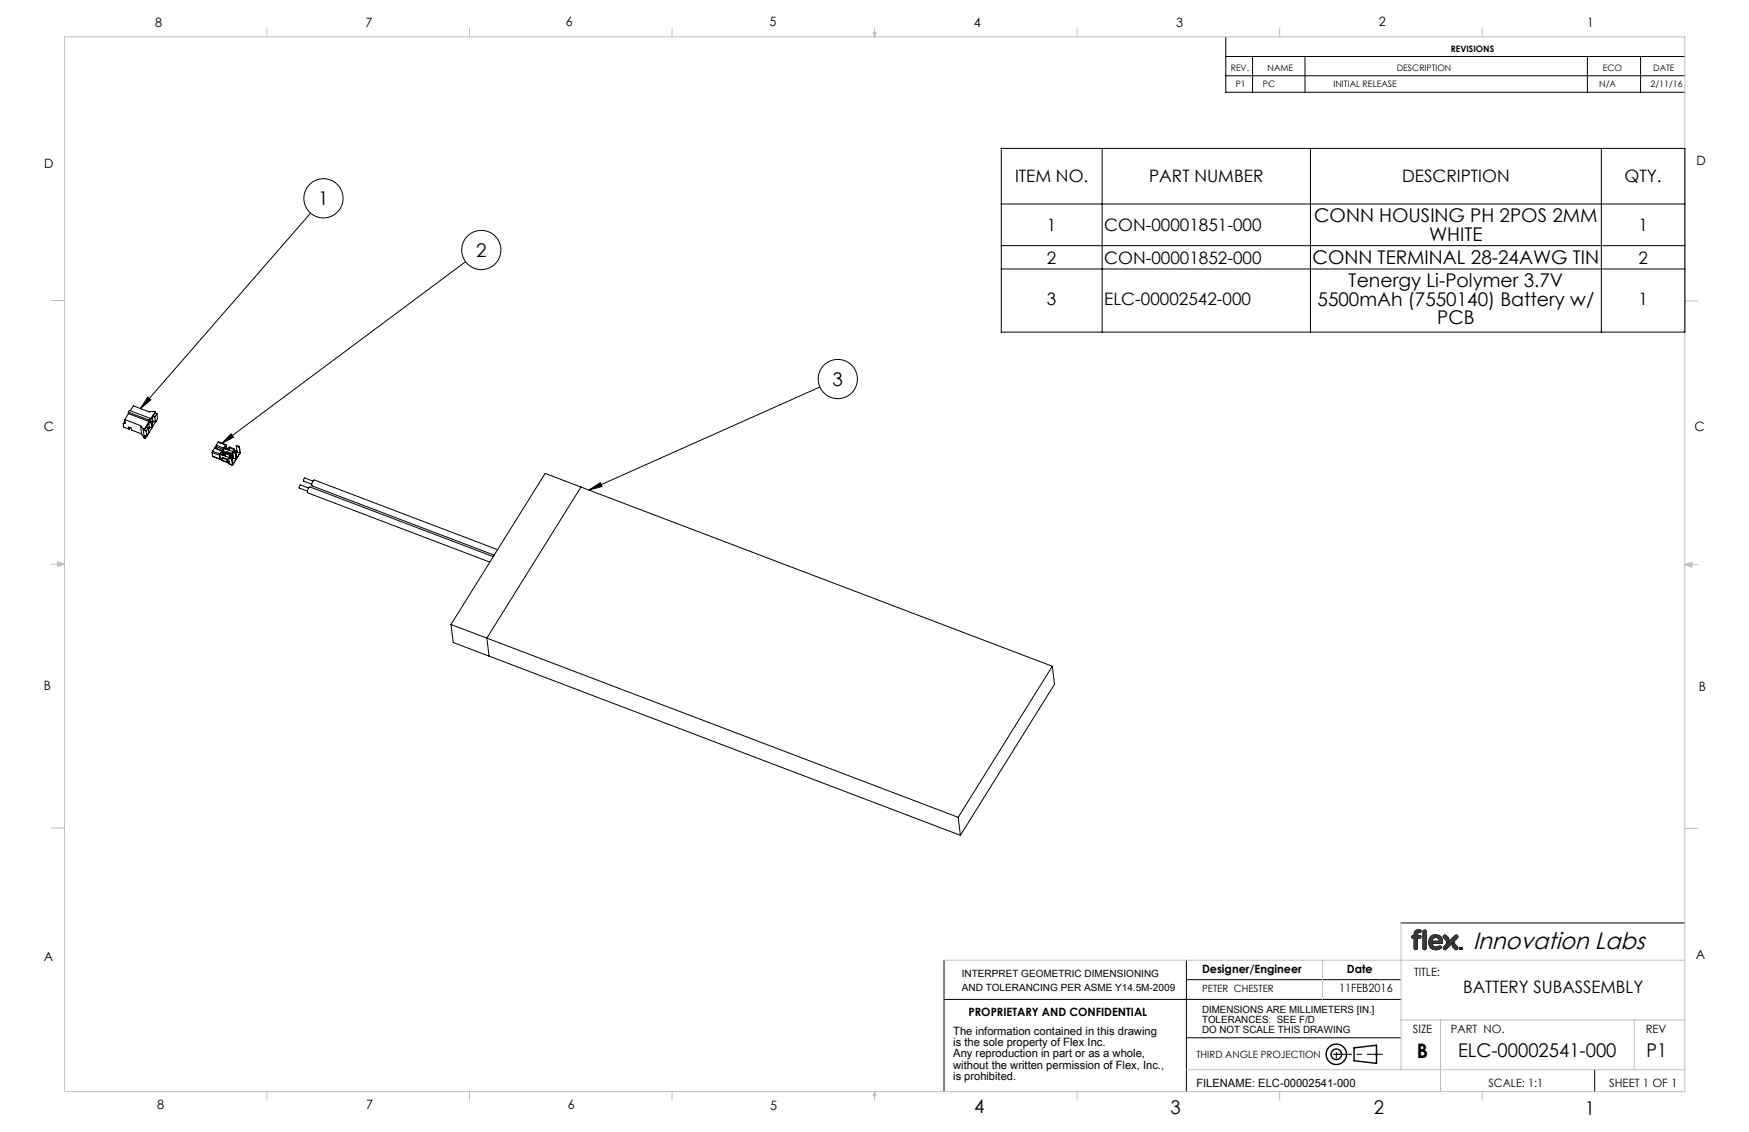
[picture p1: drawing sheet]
<svg xmlns="http://www.w3.org/2000/svg" width="432mm" height="279mm" viewBox="0 0 432 279" stroke-linecap="round" stroke-linejoin="round" font-family="sans-serif">
<g fill="none" stroke="#000" stroke-width=".35">
<path d="M334.3 258.6l5.5-.6v4.5l-5.5-.7z"/>
<circle cx="329.9" cy="260.2" r="1.3"/>
<circle cx="329.9" cy="260.2" r="2.52"/>
</g>
<g fill="none" stroke="#191924" stroke-width=".25">
<path d="M349.1 230.6v.3l-.5 .1-.1 .2 .1 .3 .5 .1v2.4l.4 .4 .4-.4v-2.4l.8-.1 .2-.3-.4-.3h-.6v-.2M350.9 229.9l-.2 .2-.7 .2-.1 .4M350.9 229.9l-.3 .3h-.5l-.2 .5M350.9 229.9a.99 .99 0 0 0-1.2-.3 .99 .99 0 0 0-.6 1M351.5 229.6h.4l.2 .3v4.1l-.4 .4-.4-.4v-4.1zM352.7 232.6a1.77 1.77 0 0 0 1.2 1.7 1.77 1.77 0 0 0 1.9-.5l-.1-.3M352.7 232.6a1.76 1.76 0 0 0 1.2 1.7 1.76 1.76 0 0 0 2-.5l-.2-.3M352.7 232.5v.1M353.3 231a1.77 1.77 0 0 1 2-.1 1.77 1.77 0 0 1 .9 1.7 1.72 1.72 0 0 0-1.7-1.9 1.72 1.72 0 0 0-1.8 1.8l.1-.7zM353.6 232.3a.87 .87 0 0 1 .9-.9 .87 .87 0 0 1 .8 .9M353.6 232.3a.88 .88 0 0 1 .9-.9 .88 .88 0 0 1 .8 .9M353.6 232.3h1.7"/>
<path d="M353.6 232.9a1.11 1.11 0 0 0 .8 .9 1.11 1.11 0 0 0 1.2-.4l.1 .1M353.6 232.9a.92 .92 0 0 0 .5 .9 .92 .92 0 0 0 1-.2l.3-.2 .3 .1M356.2 232.6l-.3 .3h-2.3M356.4 234.3h.6M356.4 233.7v.6M357 232.1l.1 .4M357 232.1l.2 .5M357 232.1l-.7-.9 .4-.4a1.38 1.38 0 0 1 1 1l-.5 .8M357.1 232.5v.1M357.1 232.6h.1M359.1 232.6l-.6 .8a1.38 1.38 0 0 0 1.1 1l.3-.4-.6-.9M359.1 232.6h.1"/>
<path d="M359.1 232.6l.2 .5M359.1 232.6v.1M359.1 232.7l.2 .4M359.2 230.9h.6M359.2 230.9l-2.8 2.8M359.8 230.9v.6M359.8 231.5l-2.8 2.8M360.3 234h.3zM360.4 234v.3l.1-.3M360.7 234.1h.1M360.7 234.1l-.1 .2v-.3l.2 .3 .2-.3v.3v-.2M360.7 234.1l.1 .2"/>
<path d="M360.8 234.3h.1M361 234.1h.1M361 234.1l-.2 .2"/>
</g>
<g fill="none" stroke="#000" stroke-width=".25">
<path d="M302.6 18.7h113.4M302.6 9.1v13.7h113.4M302.6 13.9h113.4M309.2 13.9v8.9M322.2 13.9v8.9M391.9 13.9v8.9M405 13.9v8.9M233.1 237v32.4M292.9 237v32.4M345.9 227.8h70.1M233.2 246.7h112.7M292.9 241.8h52.9"/>
<path d="M292.9 256.1h53M393.7 264v5.4"/>
</g>
<path d="M329.9 260.2h11.4" fill="none" stroke="#000" stroke-width=".25" stroke-dasharray="15.2 1.3 1.3 1.3" stroke-dashoffset="11.4"/>
<path d="M329.9 260.2v-.5M329.9 260.2v1M329.9 260.2h-.8M329.9 260.2h.9" fill="none" stroke="#000" stroke-width=".25" stroke-dasharray="15.2 1.3 1.3 1.3"/>
<g fill="none" stroke="#c0c0c0" stroke-width=".25">
<path d="M15.9 9.1h400.1v260.3h-400.1zM65.9 6.9v2.2M115.9 6.9v2.2M165.9 6.9v2.2M215.6 8h.6l-.3 1.1zM215.7 8l.2 1.1M215.9 6.9v2.2M216 8l-.1 1.1M265.9 6.9v2.2M315.9 6.9v2.2M365.9 6.9v2.2M12.7 74.2h3.2"/>
<path d="M416 74.3h3.1M12.7 139.3h3.2M14.2 139l1.7 .3M14.2 138.7l1.7 .6-1.7 .5zM15.9 139.3l-1.7 .2M416 139.4h3.1M416 139.4l1.7-.6v1.1zM416 139.4l1.7 .2M417.7 139.1l-1.7 .3M12.7 204.4h3.2M416 204.5h3.1M233.1 237h182.9"/>
<path d="M326.5 237v9.7M345.9 227.8v36.2M345.9 251.7h70.1M355.6 251.7v17.7M403.5 251.7v12.3M65.9 269.4v2.2M115.9 269.4v2.2M165.9 269.4v2.2M215.9 269.4v2.2M215.9 269.4l.3 .9h-.6zM265.9 269.4v2.2M292.9 264h123.1"/>
<path d="M315.9 269.4v2.2M365.9 269.4v2.2"/>
</g>
<path d="M356.4 230.9l-.1 .5 .8 .7 .1 .5 .5-.5v-.5l-.8-.8zM358.9 232.8l-.3 .4v.4l.7 .8h.4l.2-.6-.7-.7-.1-.5zM356.4 233.7l2.9-2.8h.6v.6l-2.9 2.8h-.6zM349.4 229.8l.4-.3h.6l.4 .1 .1 .3-.2 .3h-.6l-.1 .2-.1 .5h.8l.2 .4-.3 .3h-.7v2.5l-.4 .3-.4-.3v-2.5l-.4-.1-.2-.3 .2-.3h.4l.1-.8zM351.4 229.6h.5l.2 .3v4.1l-.4 .4-.4-.4zM353.2 231.1a1.73 1.73 0 0 1 2.1-.3 1.73 1.73 0 0 1 .8 2l-2.5 .1v.2a1.28 1.28 0 0 0 2 .3v.1a.42 .42 0 0 1 .3 .4 .42 .42 0 0 1-.5 .3l-.7 .2a1.71 1.71 0 0 1-1.9-2.4zM353.8 231.6l-.2 .7h1.7v-.2a.92 .92 0 0 0-1.5-.5z" fill-rule="evenodd" fill="#373737"/>
<g fill="none" stroke="#000" stroke-width=".25">
<path d="M247.2 36.6h168.8v45.4h-168.8zM272.1 36.6v45.4M323.5 36.6v45.4M395.4 36.6v45.4M76.7 52.6l-42 48.2M247.2 50.4h168.8M114.9 64.6l-60.2 44.9M247.2 60.6h168.8M247.2 66.4h168.8M36.5 98l.7 .7-2.5 2.1zM202.4 95.5l-57 25.5M30.4 104.6l.1 .8 1.4 .5"/>
<path d="M30.8 103.6l3.9 1.5M30.8 103.6l.1 .9-.5 .1M30.8 103.9l-.4 .7M31.7 101.7l.2-.4 5.1 1.9M31.7 101.7l5.1 2M31.7 101.7v.4M31.7 102.1l-.9 1.5M31.7 102.1l5.1 1.9M31.9 105.9l-.1-.5 .5 .2 .2 .6 2.4 .9M32.1 105.5l-.2 .4M32.2 101.4l.7-1.2 3.9 1.5h1.5M34.7 105.1l.6 .7"/>
<path d="M34.7 105.1l.2 2M34.9 107.1l.7 1M35.3 105.8l.3 .1M35.3 105.8l.3 2.3M35.6 105.9v.3M35.6 108.1l.3 .1M35.6 106.2l.5 .2M36.1 106.4l.1 1.2M36.2 105.4l.4 .2M36.2 107.6l-.4-.1 .1 .7M36.6 105.6l.2 1.2-.6 .8M36.6 105.6l-.5 .8"/>
<path d="M36.7 104.5l.1 .9M36.8 103.7v.3M36.8 104l-1.2 1.9M36.8 105.4l.7 .3M36.8 105.4l-.2 .4M36.9 104.2l.4 .2M37 105.5l-.3 .6M37 103.2l-.2 .5M37.1 103.9l.4 .2M37.3 104.4l.2 1.3M37.5 104.1l.2 1.2-.2 .4M37.5 104.1l-.2 .3"/>
<path d="M37.7 103l.1 .9M37.8 103.9l-.3 .4M37.8 103.9l.6 .3M37.8 102.8l.4 .1M37.9 104l-.3 .6M38.2 102.9l.2 1.3M38.3 101.7l-1.2 1.9-.1-.4M38.3 101.7v.2M38.3 101.9l-2.7 4.3M38.3 101.9l.5 .2M38.6 103.9h.1M38.6 103.9l-2.7 4.3"/>
<path d="M38.8 102.1l.1 1.3-.5 .8M38.8 102.1l-.6 .8M52.4 111.7l1.8 .7M52.4 111.7l.1 .9M52.5 111.4l-.1 .3M52.5 111.4l1.8 .7M52.5 112.6l1.8 .8M52.5 112.6l1.8 .7M52.9 110.6l2 .6M52.9 110.6l-.4 .8M52.9 110.6l1.8 .7M53.3 110.2l1.8 .7"/>
<path d="M53.3 110.2l.1 .5M53.4 109.9l-.1 .3M53.4 109.9l1.8 .7M53.9 109.2l1.9 .6M53.9 109.2l-.5 .7M53.9 109.2l1.8 .6M54.2 112.4l.1 .9M54.3 112.1l-.1 .3M54.3 113.3v.1M54.3 113.3l.7 .4M54.3 112.2l.6 .2M54.3 113.4l.7 .3"/>
<path d="M54.4 113l-.1 .2 .7 .3M54.4 113l.5 .3M54.7 111.3l.2-.1 .1 .9M54.7 111.3l-.4 .8M54.9 113l.1-.1 1.1 .4M54.9 113l1.1 .5M54.9 113l.1 .7M54.9 112.4l-.1-1-.5 .8 .1 .8M54.9 112.4l.8 .2M54.9 111.7l.3 .1M55 113.7l1.1 .4M55 112.1l-.1 .1 .7 .2"/>
<path d="M55 112.1l.6 .1M55.1 110.9l.1 .9M55.2 110.6l-.1 .3M55.2 111.8l.4 .3M55.2 110.7l.6 .2M55.3 111.5l.5 .4v-.3M55.3 111.5l-.1 .2 .4 .2M55.6 111.9l.1-.1 1.1 .4M55.6 111.9l1.1 .5M55.6 111.9l.1 .7M55.7 112.6l1.6 .6M55.7 109.8h.1l.1 .8"/>
<path d="M55.7 109.8l-.5 .8M55.8 111.6l1.2 .4M55.8 111.6l.1-.2 1.2 .5M55.8 110.9l-.1-1-.5 .8 .1 .8M55.8 110.9l.8 .2M55.9 110.6l-.1 .1 .8 .2M55.9 110.6l.6 .1M56 113.5l.1 .6M56.1 114.1l.6 .5M56.1 113.3l-.1 .2M56.1 113.3l.1 .4M56.2 113.7l-.1 .2 .5 .4"/>
<path d="M56.2 113.7l.4 .3M56.5 113l.2 1.5M56.5 113l.7 .3M56.5 110.5l1.2 .4M56.5 110.5l.1-.2 1.1 .4M56.5 110.5l.1 .6M56.6 112.9l-.1 .1M56.6 111.1l.9 .3M56.7 114.5l.7 .3M56.7 112.4l.1 .6M56.8 112.2l-.1 .2M56.8 112.2l.1 .4"/>
<path d="M56.9 112.5l.1 .1M56.9 112.6h.1M56.9 112.6l.6 .1M56.9 113l.7 .1M57 112v.6M57 112.6h.1M57 107.1l.7 .8-3 1.6zM57.1 111.9l-.1 .1M57.1 111.9v.3M57.1 112.2l-.1 .2 .6 .4h-.8l.1-.2M57.1 112.2l.4 .4M57.2 113.3l.2 1.5"/>
<path d="M57.3 113.2l-.1 .1M57.3 113.2l.2 1.5M57.4 111.6l.7 .2M57.4 111.6l.2 1.5M57.4 111.6l.1-.2 .7 .3M57.5 114.7h.1M57.6 113.1h.1M57.6 113.1l.7 .2M57.7 110.9v.6M57.7 110.7v.2M57.7 110.7l.1 .4M57.8 111.1l-.1 .2h.8"/>
<path d="M57.8 111.1l.7 .1M57.8 111.5l.7 .1M58.1 111.8l.2 1.5M58.2 111.7l-.1 .1M58.2 111.7l.2 1.5M58.3 113.3v.1M58.3 110.1l.1-.2 .7 .3M58.3 110.1l.7 .3M58.3 110.1l.2 1.5M58.4 113.2h.1M59 110.4l.2 1.5-.7-.3M59.1 110.2l-.1 .2"/>
<path d="M59.1 110.2l.2 1.5M59.3 111.7v.1M59.3 111.7l-1.9 3.1M77.3 118.7l-2.1-.7-.2 .3v.4l2 .8M76.2 120.5l-2-.8-.3 .3v.5l2 .7M121.8 137.4l-45.3-17.2a1.33 1.33 0 0 0-.5 1.4l44.9 17.1M122.9 135.7l-45.3-17.2a1.33 1.33 0 0 0-.6 1.4l45 17.1M143.4 120.2l-23.2 37.3 .5 4.4M143.4 120.2l116.4 44.2M143.4 120.2l-8.8-3.4-23.3 37.3M145.4 121l2.8-1.8 .4 .9zM111.3 154.1l125.3 47.6"/>
<path d="M111.3 154.1l.6 4.5 8.8 3.3M120.7 161.9l116.4 44.3M259.8 164.4l-23.2 37.3M259.8 164.4l.5 4.5-23.2 37.3M236.6 201.7l.5 4.5"/>
<circle cx="79.9" cy="48.9" r="4.8"/>
<circle cx="118.8" cy="61.7" r="4.8"/>
<circle cx="206.8" cy="93.6" r="4.8"/>
</g>
<path d="M57 107.1l.7 .8-3 1.6zM145.4 121l2.8-1.8 .4 .9zM36.5 98l.7 .7-2.5 2.1z" fill="#000"/>
<text font-size="5.8" x="363.7" y="234.3">Innovation Labs</text>
<text font-size="4.9" x="349.8" y="261">B</text>
<g font-size="4.7">
<text x="78.6" y="50.7">1</text>
<text x="324.5" y="54.9">CONN HOUSING PH 2POS 2MM</text>
<text x="352.8" y="59.4">WHITE</text>
<text x="117.5" y="63.4">2</text>
<text x="324.1" y="65.2">CONN TERMINAL 28-24AWG TIN</text>
<text x="333" y="70.9">Tenergy Li-Polymer 3.7V</text>
<text x="325.3" y="75.4">5500mAh (7550140) Battery w/</text>
<text x="354.8" y="80">PCB</text>
<text x="205.5" y="95.3">3</text>
<text x="360" y="261">ELC-00002541-000</text>
<text x="406.5" y="260.9">P1</text>
<text x="240.5" y="274.8">4</text>
<text x="289" y="274.9">3</text>
<text x="339.1" y="274.8">2</text>
<text x="391.4" y="275.1">1</text>
</g>
<g font-size="4.2">
<text x="250.6" y="45">ITEM NO.</text>
<text x="283.7" y="45">PART NUMBER</text>
<text x="346.2" y="45">DESCRIPTION</text>
<text x="401.1" y="45">QTY.</text>
<text x="258.5" y="57">1</text>
<text x="272.6" y="57">CON-00001851-000</text>
<text x="404.5" y="57">1</text>
<text x="258.5" y="65">2</text>
<text x="272.6" y="65">CON-00001852-000</text>
<text x="404.5" y="65">2</text>
<text x="258.5" y="75.3">3</text>
<text x="272.6" y="75.3">ELC-00002542-000</text>
<text x="404.5" y="75.3">1</text>
<text x="361.2" y="245">BATTERY SUBASSEMBLY</text>
</g>
<g font-size="3.2">
<text x="38.3" y="6.7">8</text>
<text x="90.2" y="6.7">7</text>
<text x="139.7" y="6.5">6</text>
<text x="190" y="6.5">5</text>
<text x="240.4" y="6.6">4</text>
<text x="290.4" y="6.7">3</text>
<text x="340.4" y="6.5">2</text>
<text x="391.9" y="6.7">1</text>
<text x="10.9" y="41.6">D</text>
<text x="418.9" y="40.7">D</text>
<text x="10.9" y="106.3">C</text>
<text x="418.4" y="106.4">C</text>
<text x="10.8" y="170.2">B</text>
<text x="419.4" y="170.6">B</text>
<text x="10.8" y="237.2">A</text>
<text x="418.6" y="236.8">A</text>
<text x="38.8" y="273.8">8</text>
<text x="90.4" y="273.8">7</text>
<text x="140.2" y="273.8">6</text>
<text x="190.1" y="273.9">5</text>
</g>
<g font-size="2.8">
<text x="296.8" y="240.2">Designer/Engineer</text>
<text x="330.6" y="245">11FEB2016</text>
<text x="332.5" y="240.2">Date</text>
<text x="349.1" y="240.9">TITLE:</text>
<text x="239.1" y="250.8">PROPRIETARY AND CONFIDENTIAL</text>
<text x="235.3" y="255.3">The information contained in this drawing</text>
<text x="348.8" y="254.9">SIZE</text>
<text x="358.2" y="254.9">PART NO.</text>
<text x="406.3" y="254.9">REV</text>
<text x="235.3" y="258.2">is the sole property of Flex Inc.</text>
<text x="235.3" y="261">Any reproduction in part or as a whole,</text>
<text x="235.3" y="263.8">without the written permission of Flex, Inc.,</text>
<text x="235.3" y="266.6">is prohibited.</text>
<text x="295.4" y="268.2">FILENAME: ELC-00002541-000</text>
<text x="367.5" y="268.2">SCALE: 1:1</text>
<text x="397.3" y="268.2">SHEET 1 OF 1</text>
</g>
<g font-size="2.5">
<text x="237.5" y="241.1">INTERPRET GEOMETRIC DIMENSIONING</text>
<text x="237.5" y="244.5">AND TOLERANCING PER ASME Y14.5M-2009</text>
<text x="296.8" y="245">PETER CHESTER</text>
<text x="296.8" y="250">DIMENSIONS ARE MILLIMETERS [IN.]</text>
<text x="296.8" y="252.4">TOLERANCES: SEE F/D</text>
<text x="296.8" y="254.9">DO NOT SCALE THIS DRAWING</text>
<text x="295.4" y="261">THIRD ANGLE PROJECTION</text>
</g>
<g font-size="2.2">
<text x="303.9" y="17.6">REV.</text>
<text x="312.9" y="17.6">NAME</text>
<text x="344.9" y="17.6">DESCRIPTION</text>
<text x="358.2" y="12.7">REVISIONS</text>
<text x="395.7" y="17.6">ECO</text>
<text x="408.1" y="17.6">DATE</text>
<text x="305.1" y="21.5">P1</text>
<text x="311.8" y="21.5">PC</text>
<text x="329.2" y="21.5">INITIAL RELEASE</text>
<text x="394.8" y="21.4">N/A</text>
<text x="407.5" y="21.4">2/11/16</text>
</g>
</svg>
